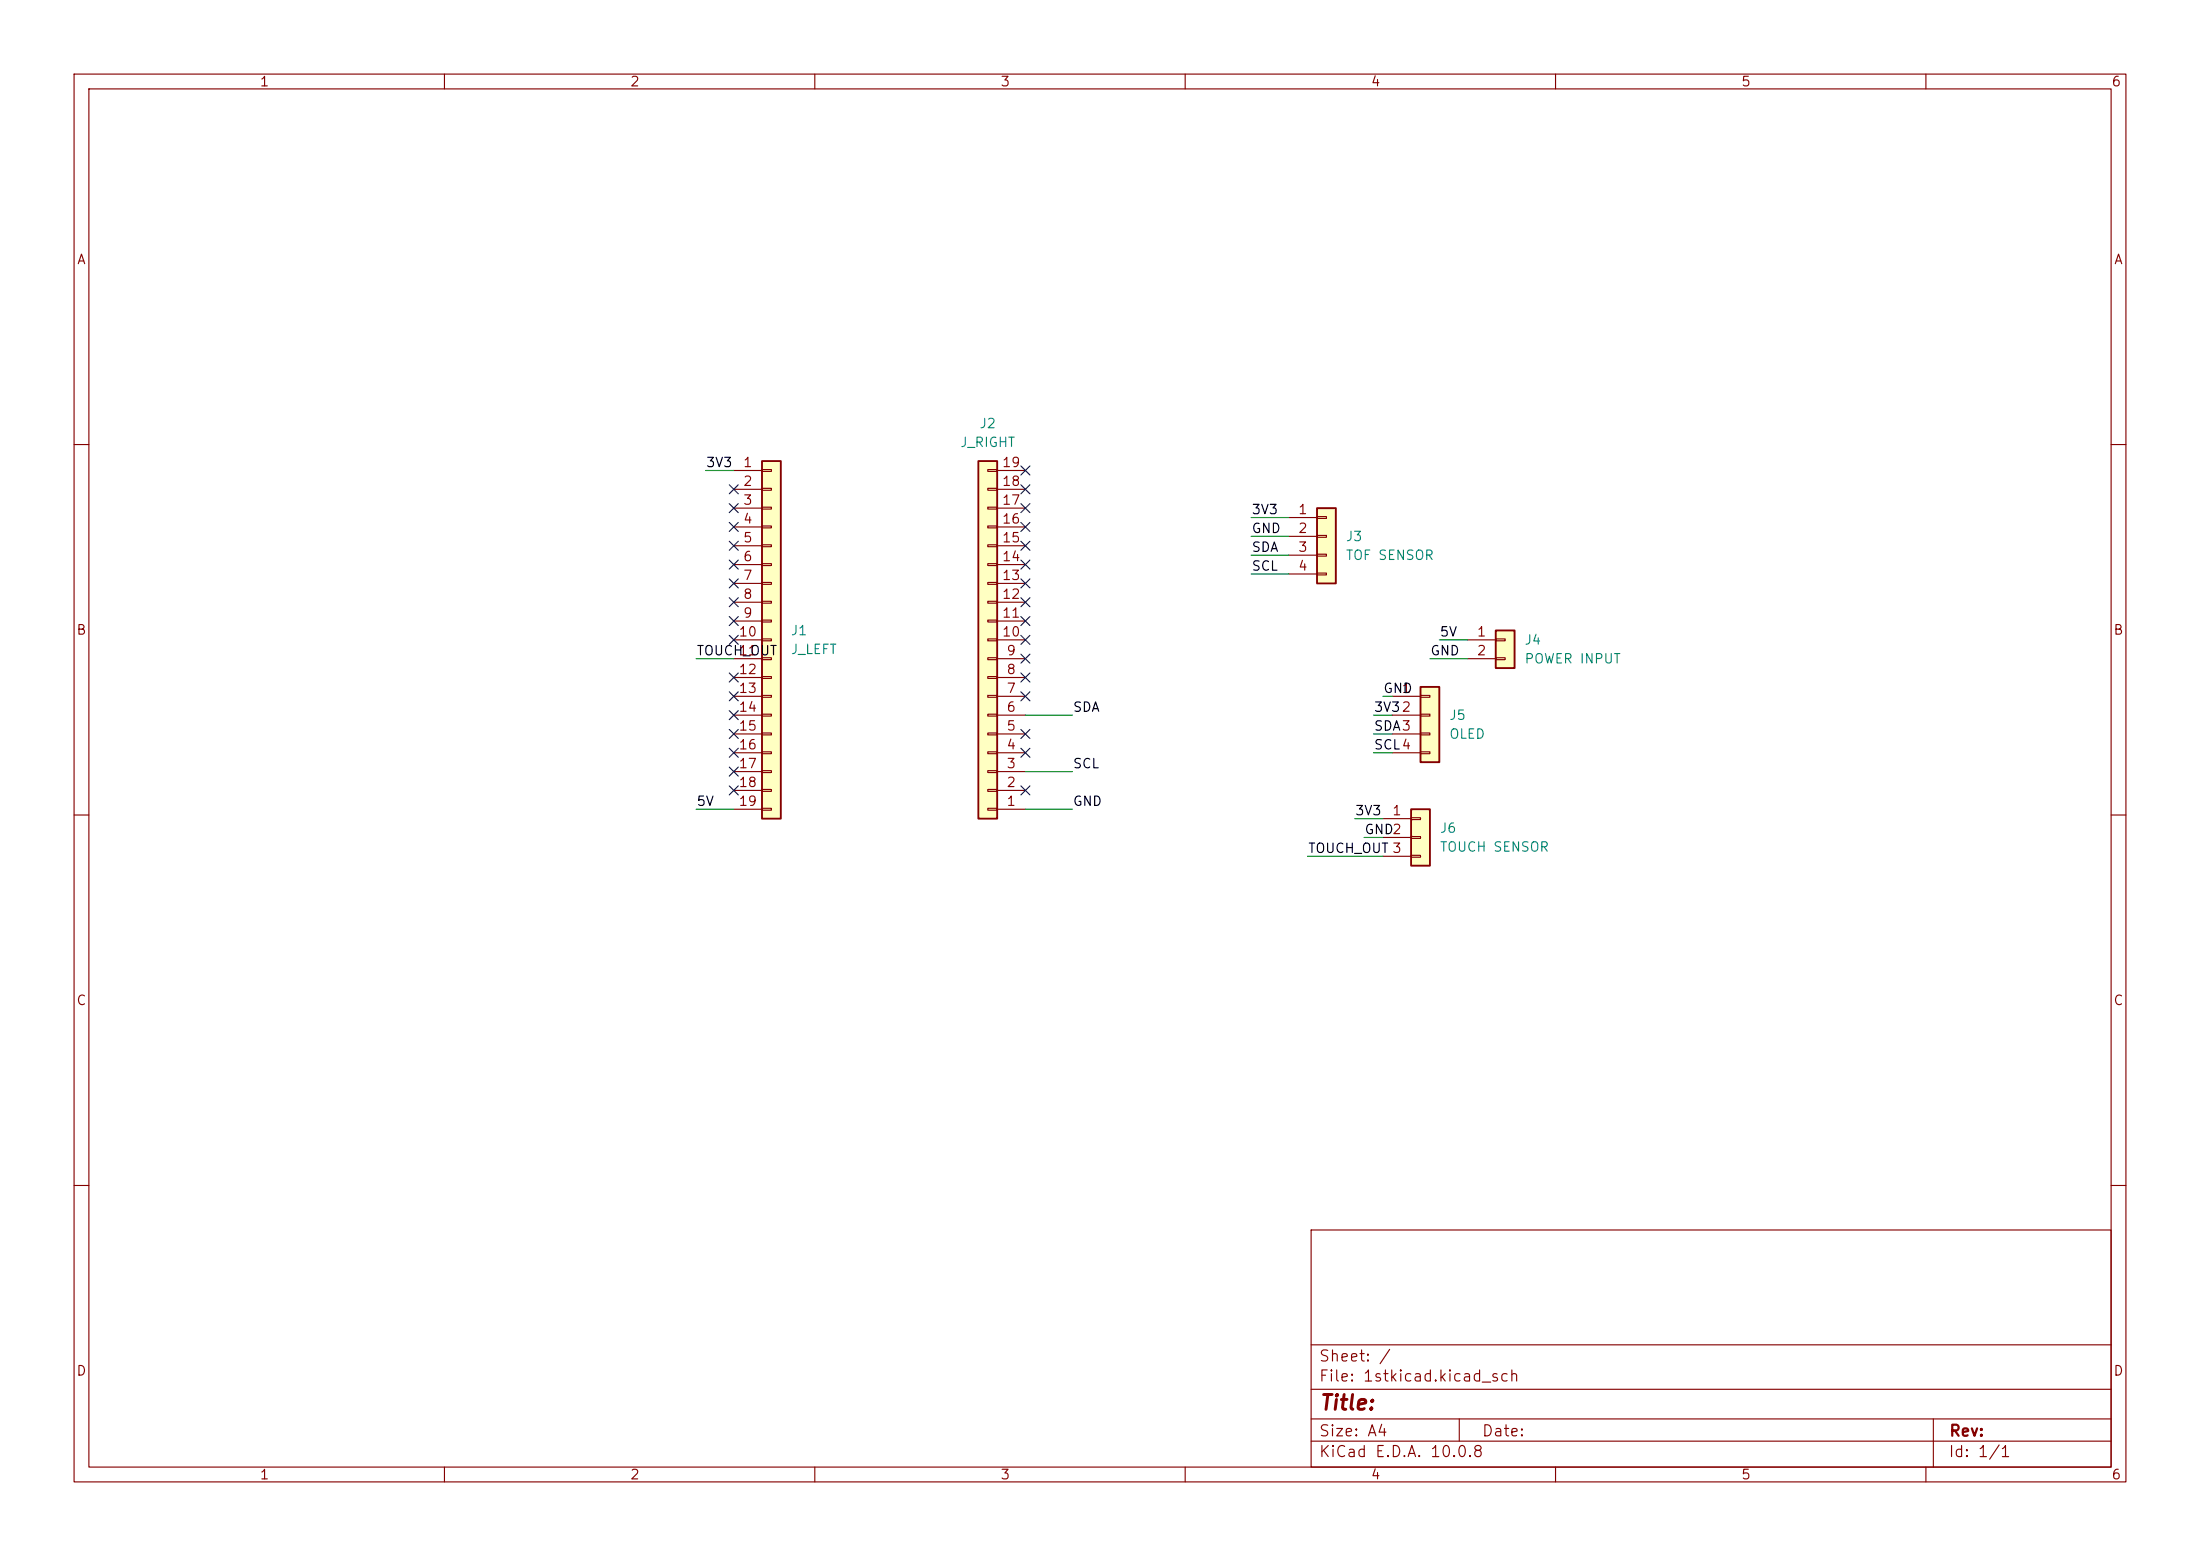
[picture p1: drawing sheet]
(kicad_sch
 (version 20260306)
 (generator "eeschema")
 (generator_version "10.0")
 (paper "A4")
 (lib_symbols
  (symbol "Connector_Generic:Conn_01x02"
   (pin_names
    (offset 1.016) (hide yes)) (exclude_from_sim no) (in_bom yes) (on_board yes)
   (in_pos_files yes)
   (duplicate_pin_numbers_are_jumpers no)
   (property "Reference" "J" (at 0 2.54 0) (show_name no) (do_not_autoplace no) (effects (font (size 1.27 1.27))))
   (property "Value" "Conn_01x02" (at 0 -5.08 0) (show_name no) (do_not_autoplace no) (effects (font (size 1.27 1.27))))
   (property "Footprint" "" (at 0 0 0) (show_name no) (do_not_autoplace no) (hide yes) (effects (font (size 1.27 1.27))))
   (property "Datasheet" "" (at 0 0 0) (show_name no) (do_not_autoplace no) (hide yes) (effects (font (size 1.27 1.27))))
   (property "Description" "Generic connector, single row, 01x02, script generated (kicad-library-utils/schlib/autogen/connector/)" (at 0 0 0) (show_name no) (do_not_autoplace no) (hide yes) (effects (font (size 1.27 1.27))))
   (symbol "Conn_01x02_1_1"
    (rectangle (start -1.27 1.27) (end 1.27 -3.81) (stroke (width 0.254) (type default)) (fill (type background)))
    (rectangle (start -1.27 0.127) (end 0 -0.127) (stroke (width 0.1524) (type default)) (fill (type none)))
    (rectangle (start -1.27 -2.413) (end 0 -2.667) (stroke (width 0.1524) (type default)) (fill (type none)))
    (pin passive line (at -5.08 0 0) (length 3.81) (name "Pin_1" (effects (font (size 1.27 1.27)))) (number "1" (effects (font (size 1.27 1.27)))))
    (pin passive line (at -5.08 -2.54 0) (length 3.81) (name "Pin_2" (effects (font (size 1.27 1.27)))) (number "2" (effects (font (size 1.27 1.27))))))
   (embedded_fonts no))
  (symbol "Connector_Generic:Conn_01x03"
   (pin_names
    (offset 1.016) (hide yes)) (exclude_from_sim no) (in_bom yes) (on_board yes)
   (in_pos_files yes)
   (duplicate_pin_numbers_are_jumpers no)
   (property "Reference" "J" (at 0 5.08 0) (show_name no) (do_not_autoplace no) (effects (font (size 1.27 1.27))))
   (property "Value" "Conn_01x03" (at 0 -5.08 0) (show_name no) (do_not_autoplace no) (effects (font (size 1.27 1.27))))
   (property "Footprint" "" (at 0 0 0) (show_name no) (do_not_autoplace no) (hide yes) (effects (font (size 1.27 1.27))))
   (property "Datasheet" "" (at 0 0 0) (show_name no) (do_not_autoplace no) (hide yes) (effects (font (size 1.27 1.27))))
   (property "Description" "Generic connector, single row, 01x03, script generated (kicad-library-utils/schlib/autogen/connector/)" (at 0 0 0) (show_name no) (do_not_autoplace no) (hide yes) (effects (font (size 1.27 1.27))))
   (symbol "Conn_01x03_1_1"
    (rectangle (start -1.27 3.81) (end 1.27 -3.81) (stroke (width 0.254) (type default)) (fill (type background)))
    (rectangle (start -1.27 2.667) (end 0 2.413) (stroke (width 0.1524) (type default)) (fill (type none)))
    (rectangle (start -1.27 0.127) (end 0 -0.127) (stroke (width 0.1524) (type default)) (fill (type none)))
    (rectangle (start -1.27 -2.413) (end 0 -2.667) (stroke (width 0.1524) (type default)) (fill (type none)))
    (pin passive line (at -5.08 2.54 0) (length 3.81) (name "Pin_1" (effects (font (size 1.27 1.27)))) (number "1" (effects (font (size 1.27 1.27)))))
    (pin passive line (at -5.08 0 0) (length 3.81) (name "Pin_2" (effects (font (size 1.27 1.27)))) (number "2" (effects (font (size 1.27 1.27)))))
    (pin passive line (at -5.08 -2.54 0) (length 3.81) (name "Pin_3" (effects (font (size 1.27 1.27)))) (number "3" (effects (font (size 1.27 1.27))))))
   (embedded_fonts no))
  (symbol "Connector_Generic:Conn_01x04"
   (pin_names
    (offset 1.016) (hide yes)) (exclude_from_sim no) (in_bom yes) (on_board yes)
   (in_pos_files yes)
   (duplicate_pin_numbers_are_jumpers no)
   (property "Reference" "J" (at 0 5.08 0) (show_name no) (do_not_autoplace no) (effects (font (size 1.27 1.27))))
   (property "Value" "Conn_01x04" (at 0 -7.62 0) (show_name no) (do_not_autoplace no) (effects (font (size 1.27 1.27))))
   (property "Footprint" "" (at 0 0 0) (show_name no) (do_not_autoplace no) (hide yes) (effects (font (size 1.27 1.27))))
   (property "Datasheet" "" (at 0 0 0) (show_name no) (do_not_autoplace no) (hide yes) (effects (font (size 1.27 1.27))))
   (property "Description" "Generic connector, single row, 01x04, script generated (kicad-library-utils/schlib/autogen/connector/)" (at 0 0 0) (show_name no) (do_not_autoplace no) (hide yes) (effects (font (size 1.27 1.27))))
   (symbol "Conn_01x04_1_1"
    (rectangle (start -1.27 3.81) (end 1.27 -6.35) (stroke (width 0.254) (type default)) (fill (type background)))
    (rectangle (start -1.27 2.667) (end 0 2.413) (stroke (width 0.1524) (type default)) (fill (type none)))
    (rectangle (start -1.27 0.127) (end 0 -0.127) (stroke (width 0.1524) (type default)) (fill (type none)))
    (rectangle (start -1.27 -2.413) (end 0 -2.667) (stroke (width 0.1524) (type default)) (fill (type none)))
    (rectangle (start -1.27 -4.953) (end 0 -5.207) (stroke (width 0.1524) (type default)) (fill (type none)))
    (pin passive line (at -5.08 2.54 0) (length 3.81) (name "Pin_1" (effects (font (size 1.27 1.27)))) (number "1" (effects (font (size 1.27 1.27)))))
    (pin passive line (at -5.08 0 0) (length 3.81) (name "Pin_2" (effects (font (size 1.27 1.27)))) (number "2" (effects (font (size 1.27 1.27)))))
    (pin passive line (at -5.08 -2.54 0) (length 3.81) (name "Pin_3" (effects (font (size 1.27 1.27)))) (number "3" (effects (font (size 1.27 1.27)))))
    (pin passive line (at -5.08 -5.08 0) (length 3.81) (name "Pin_4" (effects (font (size 1.27 1.27)))) (number "4" (effects (font (size 1.27 1.27))))))
   (embedded_fonts no))
  (symbol "Connector_Generic:Conn_01x19"
   (pin_names
    (offset 1.016) (hide yes)) (exclude_from_sim no) (in_bom yes) (on_board yes)
   (in_pos_files yes)
   (duplicate_pin_numbers_are_jumpers no)
   (property "Reference" "J" (at 0 25.4 0) (show_name no) (do_not_autoplace no) (effects (font (size 1.27 1.27))))
   (property "Value" "Conn_01x19" (at 0 -25.4 0) (show_name no) (do_not_autoplace no) (effects (font (size 1.27 1.27))))
   (property "Footprint" "" (at 0 0 0) (show_name no) (do_not_autoplace no) (hide yes) (effects (font (size 1.27 1.27))))
   (property "Datasheet" "" (at 0 0 0) (show_name no) (do_not_autoplace no) (hide yes) (effects (font (size 1.27 1.27))))
   (property "Description" "Generic connector, single row, 01x19, script generated (kicad-library-utils/schlib/autogen/connector/)" (at 0 0 0) (show_name no) (do_not_autoplace no) (hide yes) (effects (font (size 1.27 1.27))))
   (symbol "Conn_01x19_1_1"
    (rectangle (start -1.27 24.13) (end 1.27 -24.13) (stroke (width 0.254) (type default)) (fill (type background)))
    (rectangle (start -1.27 22.987) (end 0 22.733) (stroke (width 0.1524) (type default)) (fill (type none)))
    (rectangle (start -1.27 20.447) (end 0 20.193) (stroke (width 0.1524) (type default)) (fill (type none)))
    (rectangle (start -1.27 17.907) (end 0 17.653) (stroke (width 0.1524) (type default)) (fill (type none)))
    (rectangle (start -1.27 15.367) (end 0 15.113) (stroke (width 0.1524) (type default)) (fill (type none)))
    (rectangle (start -1.27 12.827) (end 0 12.573) (stroke (width 0.1524) (type default)) (fill (type none)))
    (rectangle (start -1.27 10.287) (end 0 10.033) (stroke (width 0.1524) (type default)) (fill (type none)))
    (rectangle (start -1.27 7.747) (end 0 7.493) (stroke (width 0.1524) (type default)) (fill (type none)))
    (rectangle (start -1.27 5.207) (end 0 4.953) (stroke (width 0.1524) (type default)) (fill (type none)))
    (rectangle (start -1.27 2.667) (end 0 2.413) (stroke (width 0.1524) (type default)) (fill (type none)))
    (rectangle (start -1.27 0.127) (end 0 -0.127) (stroke (width 0.1524) (type default)) (fill (type none)))
    (rectangle (start -1.27 -2.413) (end 0 -2.667) (stroke (width 0.1524) (type default)) (fill (type none)))
    (rectangle (start -1.27 -4.953) (end 0 -5.207) (stroke (width 0.1524) (type default)) (fill (type none)))
    (rectangle (start -1.27 -7.493) (end 0 -7.747) (stroke (width 0.1524) (type default)) (fill (type none)))
    (rectangle (start -1.27 -10.033) (end 0 -10.287) (stroke (width 0.1524) (type default)) (fill (type none)))
    (rectangle (start -1.27 -12.573) (end 0 -12.827) (stroke (width 0.1524) (type default)) (fill (type none)))
    (rectangle (start -1.27 -15.113) (end 0 -15.367) (stroke (width 0.1524) (type default)) (fill (type none)))
    (rectangle (start -1.27 -17.653) (end 0 -17.907) (stroke (width 0.1524) (type default)) (fill (type none)))
    (rectangle (start -1.27 -20.193) (end 0 -20.447) (stroke (width 0.1524) (type default)) (fill (type none)))
    (rectangle (start -1.27 -22.733) (end 0 -22.987) (stroke (width 0.1524) (type default)) (fill (type none)))
    (pin passive line (at -5.08 22.86 0) (length 3.81) (name "Pin_1" (effects (font (size 1.27 1.27)))) (number "1" (effects (font (size 1.27 1.27)))))
    (pin passive line (at -5.08 20.32 0) (length 3.81) (name "Pin_2" (effects (font (size 1.27 1.27)))) (number "2" (effects (font (size 1.27 1.27)))))
    (pin passive line (at -5.08 17.78 0) (length 3.81) (name "Pin_3" (effects (font (size 1.27 1.27)))) (number "3" (effects (font (size 1.27 1.27)))))
    (pin passive line (at -5.08 15.24 0) (length 3.81) (name "Pin_4" (effects (font (size 1.27 1.27)))) (number "4" (effects (font (size 1.27 1.27)))))
    (pin passive line (at -5.08 12.7 0) (length 3.81) (name "Pin_5" (effects (font (size 1.27 1.27)))) (number "5" (effects (font (size 1.27 1.27)))))
    (pin passive line (at -5.08 10.16 0) (length 3.81) (name "Pin_6" (effects (font (size 1.27 1.27)))) (number "6" (effects (font (size 1.27 1.27)))))
    (pin passive line (at -5.08 7.62 0) (length 3.81) (name "Pin_7" (effects (font (size 1.27 1.27)))) (number "7" (effects (font (size 1.27 1.27)))))
    (pin passive line (at -5.08 5.08 0) (length 3.81) (name "Pin_8" (effects (font (size 1.27 1.27)))) (number "8" (effects (font (size 1.27 1.27)))))
    (pin passive line (at -5.08 2.54 0) (length 3.81) (name "Pin_9" (effects (font (size 1.27 1.27)))) (number "9" (effects (font (size 1.27 1.27)))))
    (pin passive line (at -5.08 0 0) (length 3.81) (name "Pin_10" (effects (font (size 1.27 1.27)))) (number "10" (effects (font (size 1.27 1.27)))))
    (pin passive line (at -5.08 -2.54 0) (length 3.81) (name "Pin_11" (effects (font (size 1.27 1.27)))) (number "11" (effects (font (size 1.27 1.27)))))
    (pin passive line (at -5.08 -5.08 0) (length 3.81) (name "Pin_12" (effects (font (size 1.27 1.27)))) (number "12" (effects (font (size 1.27 1.27)))))
    (pin passive line (at -5.08 -7.62 0) (length 3.81) (name "Pin_13" (effects (font (size 1.27 1.27)))) (number "13" (effects (font (size 1.27 1.27)))))
    (pin passive line (at -5.08 -10.16 0) (length 3.81) (name "Pin_14" (effects (font (size 1.27 1.27)))) (number "14" (effects (font (size 1.27 1.27)))))
    (pin passive line (at -5.08 -12.7 0) (length 3.81) (name "Pin_15" (effects (font (size 1.27 1.27)))) (number "15" (effects (font (size 1.27 1.27)))))
    (pin passive line (at -5.08 -15.24 0) (length 3.81) (name "Pin_16" (effects (font (size 1.27 1.27)))) (number "16" (effects (font (size 1.27 1.27)))))
    (pin passive line (at -5.08 -17.78 0) (length 3.81) (name "Pin_17" (effects (font (size 1.27 1.27)))) (number "17" (effects (font (size 1.27 1.27)))))
    (pin passive line (at -5.08 -20.32 0) (length 3.81) (name "Pin_18" (effects (font (size 1.27 1.27)))) (number "18" (effects (font (size 1.27 1.27)))))
    (pin passive line (at -5.08 -22.86 0) (length 3.81) (name "Pin_19" (effects (font (size 1.27 1.27)))) (number "19" (effects (font (size 1.27 1.27))))))
   (embedded_fonts no)))
 (no_connect
  (at 138.43 93.98))
 (no_connect
  (at 138.43 68.58))
 (no_connect
  (at 99.06 106.68))
 (no_connect
  (at 138.43 81.28))
 (no_connect
  (at 99.06 93.98))
 (no_connect
  (at 99.06 91.44))
 (no_connect
  (at 99.06 99.06))
 (no_connect
  (at 138.43 76.2))
 (no_connect
  (at 138.43 71.12))
 (no_connect
  (at 138.43 101.6))
 (no_connect
  (at 138.43 66.04))
 (no_connect
  (at 138.43 106.68))
 (no_connect
  (at 138.43 86.36))
 (no_connect
  (at 99.06 81.28))
 (no_connect
  (at 138.43 78.74))
 (no_connect
  (at 99.06 71.12))
 (no_connect
  (at 99.06 86.36))
 (no_connect
  (at 138.43 73.66))
 (no_connect
  (at 99.06 78.74))
 (no_connect
  (at 99.06 101.6))
 (no_connect
  (at 99.06 96.52))
 (no_connect
  (at 99.06 76.2))
 (no_connect
  (at 99.06 68.58))
 (no_connect
  (at 99.06 83.82))
 (no_connect
  (at 99.06 73.66))
 (no_connect
  (at 138.43 63.5))
 (no_connect
  (at 99.06 104.14))
 (no_connect
  (at 138.43 88.9))
 (no_connect
  (at 138.43 91.44))
 (no_connect
  (at 138.43 99.06))
 (no_connect
  (at 99.06 66.04))
 (no_connect
  (at 138.43 83.82))
 (wire
  (pts (xy 185.42 101.6) (xy 187.96 101.6))
  (stroke (width 0) (type default)))
 (wire
  (pts (xy 168.91 69.85) (xy 173.99 69.85))
  (stroke (width 0) (type default)))
 (wire
  (pts (xy 185.42 96.52) (xy 187.96 96.52))
  (stroke (width 0) (type default)))
 (wire
  (pts (xy 176.53 115.57) (xy 186.69 115.57))
  (stroke (width 0) (type default)))
 (wire
  (pts (xy 182.88 110.49) (xy 186.69 110.49))
  (stroke (width 0) (type default)))
 (wire
  (pts (xy 93.98 88.9) (xy 99.06 88.9))
  (stroke (width 0) (type default)))
 (wire
  (pts (xy 168.91 77.47) (xy 173.99 77.47))
  (stroke (width 0) (type default)))
 (wire
  (pts (xy 194.31 86.36) (xy 198.12 86.36))
  (stroke (width 0) (type default)))
 (wire
  (pts (xy 138.43 96.52) (xy 144.78 96.52))
  (stroke (width 0) (type default)))
 (wire
  (pts (xy 168.91 74.93) (xy 173.99 74.93))
  (stroke (width 0) (type default)))
 (wire
  (pts (xy 185.42 99.06) (xy 187.96 99.06))
  (stroke (width 0) (type default)))
 (wire
  (pts (xy 186.69 93.98) (xy 187.96 93.98))
  (stroke (width 0) (type default)))
 (wire
  (pts (xy 193.04 88.9) (xy 198.12 88.9))
  (stroke (width 0) (type default)))
 (wire
  (pts (xy 184.15 113.03) (xy 186.69 113.03))
  (stroke (width 0) (type default)))
 (wire
  (pts (xy 168.91 72.39) (xy 173.99 72.39))
  (stroke (width 0) (type default)))
 (wire
  (pts (xy 95.25 63.5) (xy 99.06 63.5))
  (stroke (width 0) (type default)))
 (wire
  (pts (xy 93.98 109.22) (xy 99.06 109.22))
  (stroke (width 0) (type default)))
 (wire
  (pts (xy 138.43 109.22) (xy 144.78 109.22))
  (stroke (width 0) (type default)))
 (wire
  (pts (xy 138.43 104.14) (xy 144.78 104.14))
  (stroke (width 0) (type default)))
 (label "SDA"
  (at 144.78 96.52 0)
  (effects (font (size 1.27 1.27)) (justify left bottom)))
 (label "SDA"
  (at 185.42 99.06 0)
  (effects (font (size 1.27 1.27)) (justify left bottom)))
 (label "GND"
  (at 144.78 109.22 0)
  (effects (font (size 1.27 1.27)) (justify left bottom)))
 (label "3V3"
  (at 168.91 69.85 0)
  (effects (font (size 1.27 1.27)) (justify left bottom)))
 (label "SDA"
  (at 168.91 74.93 0)
  (effects (font (size 1.27 1.27)) (justify left bottom)))
 (label "GND"
  (at 186.69 93.98 0)
  (effects (font (size 1.27 1.27)) (justify left bottom)))
 (label "3V3"
  (at 95.25 63.5 0)
  (effects (font (size 1.27 1.27)) (justify left bottom)))
 (label "TOUCH_OUT"
  (at 176.53 115.57 0)
  (effects (font (size 1.27 1.27)) (justify left bottom)))
 (label "3V3"
  (at 185.42 96.52 0)
  (effects (font (size 1.27 1.27)) (justify left bottom)))
 (label "GND"
  (at 184.15 113.03 0)
  (effects (font (size 1.27 1.27)) (justify left bottom)))
 (label "SCL"
  (at 144.78 104.14 0)
  (effects (font (size 1.27 1.27)) (justify left bottom)))
 (label "SCL"
  (at 168.91 77.47 0)
  (effects (font (size 1.27 1.27)) (justify left bottom)))
 (label "5V"
  (at 93.98 109.22 0)
  (effects (font (size 1.27 1.27)) (justify left bottom)))
 (label "SCL"
  (at 185.42 101.6 0)
  (effects (font (size 1.27 1.27)) (justify left bottom)))
 (label "5V"
  (at 194.31 86.36 0)
  (effects (font (size 1.27 1.27)) (justify left bottom)))
 (label "GND"
  (at 168.91 72.39 0)
  (effects (font (size 1.27 1.27)) (justify left bottom)))
 (label "TOUCH_OUT"
  (at 93.98 88.9 0)
  (effects (font (size 1.27 1.27)) (justify left bottom)))
 (label "GND"
  (at 193.04 88.9 0)
  (effects (font (size 1.27 1.27)) (justify left bottom)))
 (label "3V3"
  (at 182.88 110.49 0)
  (effects (font (size 1.27 1.27)) (justify left bottom)))
 (symbol
  (lib_id "Connector_Generic:Conn_01x02")
  (at 203.2 86.36 0)
  (unit 1)
  (body_style 1)
  (exclude_from_sim no)
  (in_bom yes)
  (on_board yes)
  (in_pos_files yes)
  (dnp no)
  (fields_autoplaced yes)
  (property "Reference" "J4" (at 205.74 86.3599 0) (show_name no) (do_not_autoplace no) (effects (font (size 1.27 1.27)) (justify left)))
  (property "Value" "POWER INPUT" (at 205.74 88.8999 0) (show_name no) (do_not_autoplace no) (effects (font (size 1.27 1.27)) (justify left)))
  (property "Footprint" "Connector_PinHeader_2.54mm:PinHeader_1x02_P2.54mm_Vertical" (at 203.2 86.36 0) (hide yes) (show_name no) (do_not_autoplace no) (effects (font (size 1.27 1.27))))
  (property "Datasheet" "" (at 203.2 86.36 0) (hide yes) (show_name no) (do_not_autoplace no) (effects (font (size 1.27 1.27))))
  (property "Description" "Generic connector, single row, 01x02, script generated (kicad-library-utils/schlib/autogen/connector/)" (at 203.2 86.36 0) (hide yes) (show_name no) (do_not_autoplace no) (effects (font (size 1.27 1.27))))
  (pin "1")
  (pin "2"))
 (symbol
  (lib_id "Connector_Generic:Conn_01x03")
  (at 191.77 113.03 0)
  (unit 1)
  (body_style 1)
  (exclude_from_sim no)
  (in_bom yes)
  (on_board yes)
  (in_pos_files yes)
  (dnp no)
  (fields_autoplaced yes)
  (property "Reference" "J6" (at 194.31 111.7599 0) (show_name no) (do_not_autoplace no) (effects (font (size 1.27 1.27)) (justify left)))
  (property "Value" "TOUCH SENSOR" (at 194.31 114.2999 0) (show_name no) (do_not_autoplace no) (effects (font (size 1.27 1.27)) (justify left)))
  (property "Footprint" "Connector_PinHeader_2.54mm:PinHeader_1x03_P2.54mm_Vertical" (at 191.77 113.03 0) (hide yes) (show_name no) (do_not_autoplace no) (effects (font (size 1.27 1.27))))
  (property "Datasheet" "" (at 191.77 113.03 0) (hide yes) (show_name no) (do_not_autoplace no) (effects (font (size 1.27 1.27))))
  (property "Description" "Generic connector, single row, 01x03, script generated (kicad-library-utils/schlib/autogen/connector/)" (at 191.77 113.03 0) (hide yes) (show_name no) (do_not_autoplace no) (effects (font (size 1.27 1.27))))
  (pin "1")
  (pin "2")
  (pin "3"))
 (symbol
  (lib_id "Connector_Generic:Conn_01x19")
  (at 104.14 86.36 0)
  (unit 1)
  (body_style 1)
  (exclude_from_sim no)
  (in_bom yes)
  (on_board yes)
  (in_pos_files yes)
  (dnp no)
  (fields_autoplaced yes)
  (property "Reference" "J1" (at 106.68 85.0899 0) (show_name no) (do_not_autoplace no) (effects (font (size 1.27 1.27)) (justify left)))
  (property "Value" "J_LEFT" (at 106.68 87.6299 0) (show_name no) (do_not_autoplace no) (effects (font (size 1.27 1.27)) (justify left)))
  (property "Footprint" "Connector_PinHeader_2.54mm:PinHeader_1x19_P2.54mm_Vertical" (at 104.14 86.36 0) (hide yes) (show_name no) (do_not_autoplace no) (effects (font (size 1.27 1.27))))
  (property "Datasheet" "" (at 104.14 86.36 0) (hide yes) (show_name no) (do_not_autoplace no) (effects (font (size 1.27 1.27))))
  (property "Description" "Generic connector, single row, 01x19, script generated (kicad-library-utils/schlib/autogen/connector/)" (at 104.14 86.36 0) (hide yes) (show_name no) (do_not_autoplace no) (effects (font (size 1.27 1.27))))
  (pin "5")
  (pin "6")
  (pin "7")
  (pin "8")
  (pin "9")
  (pin "10")
  (pin "11")
  (pin "12")
  (pin "13")
  (pin "14")
  (pin "15")
  (pin "16")
  (pin "17")
  (pin "18")
  (pin "19")
  (pin "1")
  (pin "2")
  (pin "3")
  (pin "4"))
 (symbol
  (lib_id "Connector_Generic:Conn_01x04")
  (at 193.04 96.52 0)
  (unit 1)
  (body_style 1)
  (exclude_from_sim no)
  (in_bom yes)
  (on_board yes)
  (in_pos_files yes)
  (dnp no)
  (fields_autoplaced yes)
  (property "Reference" "J5" (at 195.58 96.5199 0) (show_name no) (do_not_autoplace no) (effects (font (size 1.27 1.27)) (justify left)))
  (property "Value" "OLED" (at 195.58 99.0599 0) (show_name no) (do_not_autoplace no) (effects (font (size 1.27 1.27)) (justify left)))
  (property "Footprint" "Connector_PinHeader_2.54mm:PinHeader_1x04_P2.54mm_Vertical" (at 193.04 96.52 0) (hide yes) (show_name no) (do_not_autoplace no) (effects (font (size 1.27 1.27))))
  (property "Datasheet" "" (at 193.04 96.52 0) (hide yes) (show_name no) (do_not_autoplace no) (effects (font (size 1.27 1.27))))
  (property "Description" "Generic connector, single row, 01x04, script generated (kicad-library-utils/schlib/autogen/connector/)" (at 193.04 96.52 0) (hide yes) (show_name no) (do_not_autoplace no) (effects (font (size 1.27 1.27))))
  (pin "1")
  (pin "4")
  (pin "2")
  (pin "3"))
 (symbol
  (lib_id "Connector_Generic:Conn_01x19")
  (at 133.35 86.36 180)
  (unit 1)
  (body_style 1)
  (exclude_from_sim no)
  (in_bom yes)
  (on_board yes)
  (in_pos_files yes)
  (dnp no)
  (fields_autoplaced yes)
  (property "Reference" "J2" (at 133.35 57.15 0) (show_name no) (do_not_autoplace no) (effects (font (size 1.27 1.27))))
  (property "Value" "J_RIGHT" (at 133.35 59.69 0) (show_name no) (do_not_autoplace no) (effects (font (size 1.27 1.27))))
  (property "Footprint" "Connector_PinHeader_2.54mm:PinHeader_1x19_P2.54mm_Vertical" (at 133.35 86.36 0) (hide yes) (show_name no) (do_not_autoplace no) (effects (font (size 1.27 1.27))))
  (property "Datasheet" "" (at 133.35 86.36 0) (hide yes) (show_name no) (do_not_autoplace no) (effects (font (size 1.27 1.27))))
  (property "Description" "Generic connector, single row, 01x19, script generated (kicad-library-utils/schlib/autogen/connector/)" (at 133.35 86.36 0) (hide yes) (show_name no) (do_not_autoplace no) (effects (font (size 1.27 1.27))))
  (pin "1")
  (pin "2")
  (pin "3")
  (pin "4")
  (pin "5")
  (pin "6")
  (pin "7")
  (pin "8")
  (pin "9")
  (pin "10")
  (pin "11")
  (pin "12")
  (pin "13")
  (pin "14")
  (pin "15")
  (pin "16")
  (pin "17")
  (pin "18")
  (pin "19"))
 (symbol
  (lib_id "Connector_Generic:Conn_01x04")
  (at 179.07 72.39 0)
  (unit 1)
  (body_style 1)
  (exclude_from_sim no)
  (in_bom yes)
  (on_board yes)
  (in_pos_files yes)
  (dnp no)
  (fields_autoplaced yes)
  (property "Reference" "J3" (at 181.61 72.3899 0) (show_name no) (do_not_autoplace no) (effects (font (size 1.27 1.27)) (justify left)))
  (property "Value" "TOF SENSOR" (at 181.61 74.9299 0) (show_name no) (do_not_autoplace no) (effects (font (size 1.27 1.27)) (justify left)))
  (property "Footprint" "Connector_PinHeader_2.54mm:PinHeader_1x04_P2.54mm_Vertical" (at 179.07 72.39 0) (hide yes) (show_name no) (do_not_autoplace no) (effects (font (size 1.27 1.27))))
  (property "Datasheet" "" (at 179.07 72.39 0) (hide yes) (show_name no) (do_not_autoplace no) (effects (font (size 1.27 1.27))))
  (property "Description" "Generic connector, single row, 01x04, script generated (kicad-library-utils/schlib/autogen/connector/)" (at 179.07 72.39 0) (hide yes) (show_name no) (do_not_autoplace no) (effects (font (size 1.27 1.27))))
  (pin "1")
  (pin "3")
  (pin "2")
  (pin "4"))
 (sheet_instances
  (path ""
   (page "1")))
 (embedded_fonts no))
